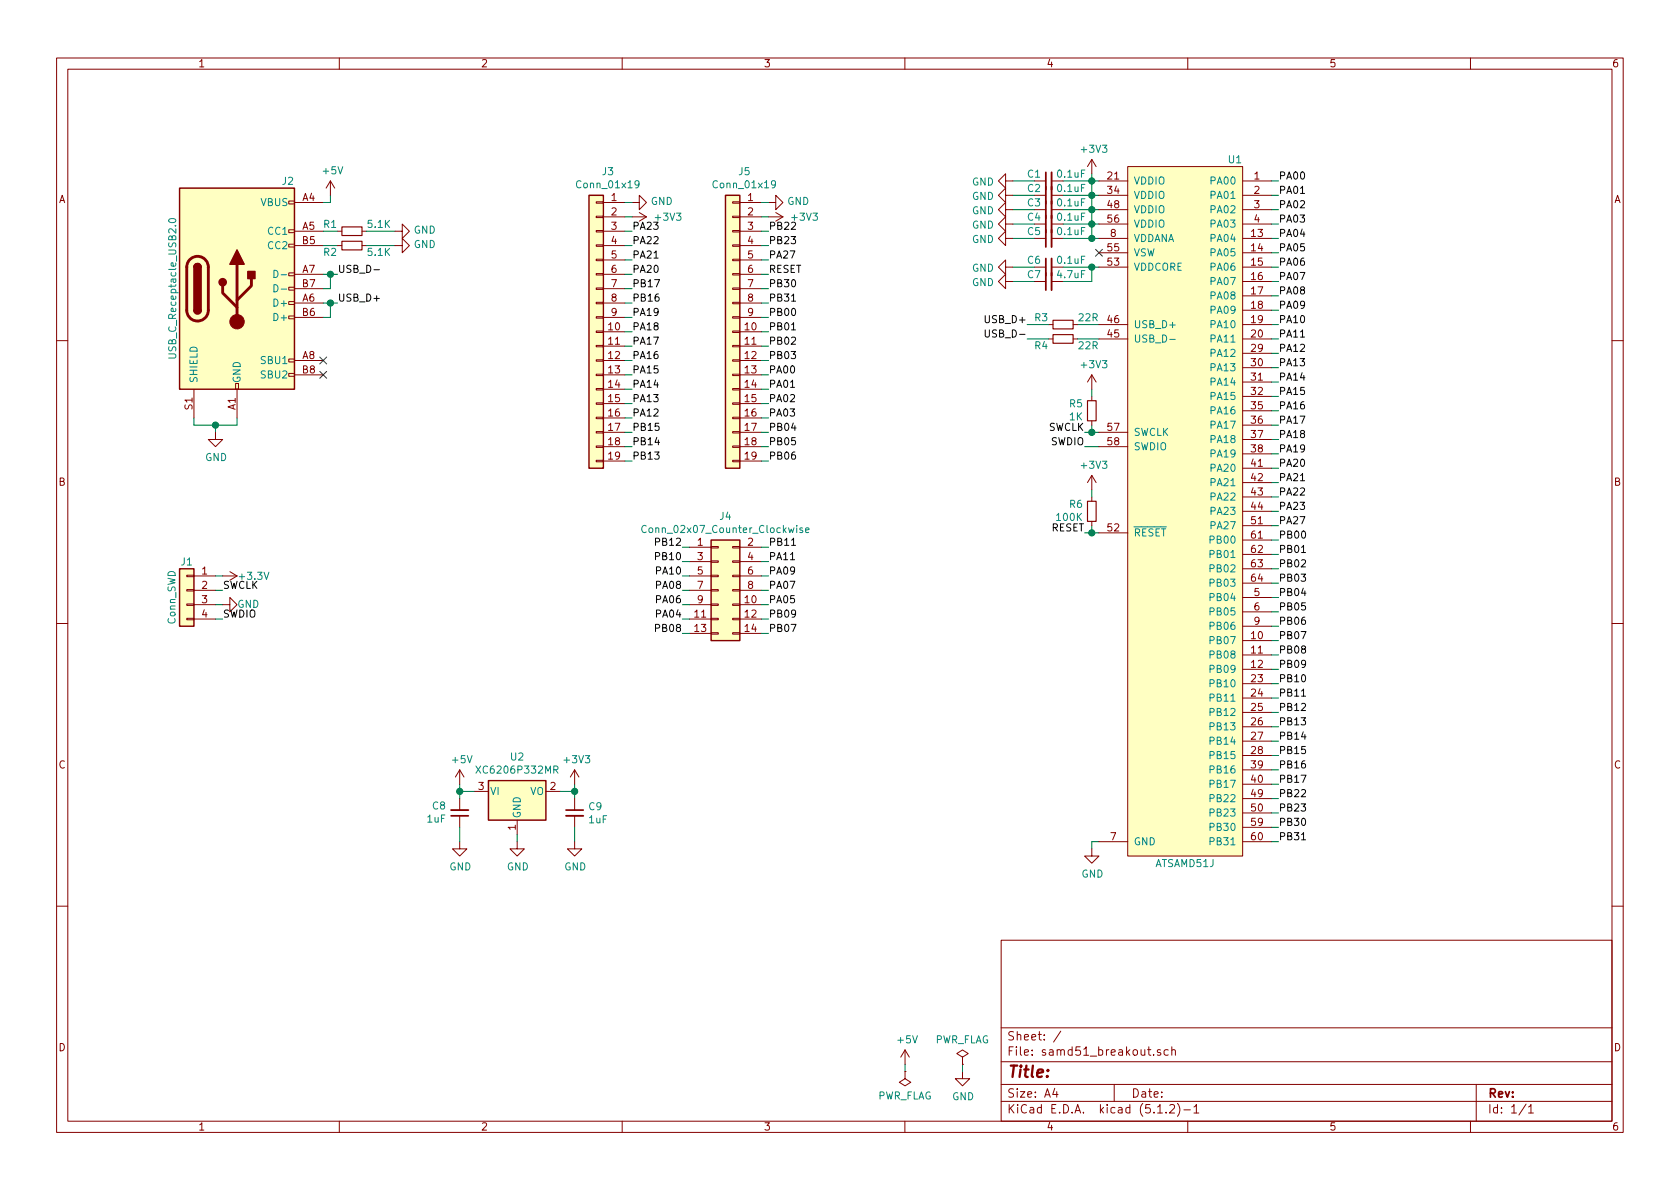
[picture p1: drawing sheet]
EESchema Schematic File Version 4
LIBS:samd51_breakout-cache
EELAYER 29 0
EELAYER END
$Descr A4 11693 8268
encoding utf-8
Sheet 1 1
Title ""
Date ""
Rev ""
Comp ""
Comment1 ""
Comment2 ""
Comment3 ""
Comment4 ""
$EndDescr
Wire Wire Line
	7650 1250 7600 1250
Wire Wire Line
	7650 1350 7600 1350
Wire Wire Line
	7650 1450 7600 1450
Wire Wire Line
	7650 1550 7600 1550
Wire Wire Line
	7650 1650 7600 1650
NoConn ~ 7650 1750
Wire Wire Line
	7650 1850 7600 1850
Wire Wire Line
	7600 1250 7600 1200
Connection ~ 7600 1250
Wire Wire Line
	7600 1250 7400 1250
$Comp
L power:+3V3 #PWR014
U 1 1
P 7600 1200
F 0 "#PWR014" H 7600 1050 50  0001 C CNN
F 1 "+3V3" H 7615 1373 50  0000 C CNN
F 2 "" H 7600 1200 50  0001 C CNN
F 3 "" H 7600 1200 50  0001 C CNN
	1    7600 1200
	1    0    0    -1  
$EndComp
Wire Wire Line
	7600 1250 7600 1350
Connection ~ 7600 1350
Wire Wire Line
	7600 1350 7600 1450
Connection ~ 7600 1450
Wire Wire Line
	7600 1450 7600 1550
Connection ~ 7600 1550
Wire Wire Line
	7600 1550 7600 1650
Connection ~ 7600 1650
Wire Wire Line
	7600 1850 7600 1950
Connection ~ 7600 1850
$Comp
L Device:C_Small C1
U 1 1
P 7300 1250
F 0 "C1" V 7250 1300 50  0000 L CNN
F 1 "0.1uF" V 7250 1200 50  0000 R CNN
F 2 "Capacitor_SMD:C_0603_1608Metric" H 7300 1250 50  0001 C CNN
F 3 "~" H 7300 1250 50  0001 C CNN
	1    7300 1250
	0    -1   1    0   
$EndComp
$Comp
L Device:C_Small C2
U 1 1
P 7300 1350
F 0 "C2" V 7250 1400 50  0000 L CNN
F 1 "0.1uF" V 7250 1300 50  0000 R CNN
F 2 "Capacitor_SMD:C_0603_1608Metric" H 7300 1350 50  0001 C CNN
F 3 "~" H 7300 1350 50  0001 C CNN
	1    7300 1350
	0    -1   1    0   
$EndComp
$Comp
L Device:C_Small C3
U 1 1
P 7300 1450
F 0 "C3" V 7250 1500 50  0000 L CNN
F 1 "0.1uF" V 7250 1400 50  0000 R CNN
F 2 "Capacitor_SMD:C_0603_1608Metric" H 7300 1450 50  0001 C CNN
F 3 "~" H 7300 1450 50  0001 C CNN
	1    7300 1450
	0    -1   1    0   
$EndComp
$Comp
L Device:C_Small C4
U 1 1
P 7300 1550
F 0 "C4" V 7250 1600 50  0000 L CNN
F 1 "0.1uF" V 7250 1500 50  0000 R CNN
F 2 "Capacitor_SMD:C_0603_1608Metric" H 7300 1550 50  0001 C CNN
F 3 "~" H 7300 1550 50  0001 C CNN
	1    7300 1550
	0    -1   1    0   
$EndComp
$Comp
L Device:C_Small C5
U 1 1
P 7300 1650
F 0 "C5" V 7250 1700 50  0000 L CNN
F 1 "0.1uF" V 7250 1600 50  0000 R CNN
F 2 "Capacitor_SMD:C_0603_1608Metric" H 7300 1650 50  0001 C CNN
F 3 "~" H 7300 1650 50  0001 C CNN
	1    7300 1650
	0    -1   1    0   
$EndComp
$Comp
L Device:C_Small C6
U 1 1
P 7300 1850
F 0 "C6" V 7250 1900 50  0000 L CNN
F 1 "0.1uF" V 7250 1800 50  0000 R CNN
F 2 "Capacitor_SMD:C_0603_1608Metric" H 7300 1850 50  0001 C CNN
F 3 "~" H 7300 1850 50  0001 C CNN
	1    7300 1850
	0    -1   1    0   
$EndComp
$Comp
L Device:C_Small C7
U 1 1
P 7300 1950
F 0 "C7" V 7250 2000 50  0000 L CNN
F 1 "4.7uF" V 7250 1900 50  0000 R CNN
F 2 "Capacitor_SMD:C_0603_1608Metric" H 7300 1950 50  0001 C CNN
F 3 "~" H 7300 1950 50  0001 C CNN
	1    7300 1950
	0    -1   1    0   
$EndComp
Wire Wire Line
	7400 1350 7600 1350
Wire Wire Line
	7400 1450 7600 1450
Wire Wire Line
	7400 1550 7600 1550
Wire Wire Line
	7400 1650 7600 1650
Wire Wire Line
	7400 1850 7600 1850
Wire Wire Line
	7200 1250 7050 1250
Wire Wire Line
	7400 1950 7600 1950
Wire Wire Line
	7200 1350 7050 1350
Wire Wire Line
	7200 1450 7050 1450
Wire Wire Line
	7200 1550 7050 1550
Wire Wire Line
	7200 1650 7050 1650
Wire Wire Line
	7200 1850 7050 1850
Wire Wire Line
	7200 1950 7050 1950
$Comp
L power:GND #PWR07
U 1 1
P 7050 1250
F 0 "#PWR07" H 7050 1000 50  0001 C CNN
F 1 "GND" V 7055 1122 50  0000 R CNN
F 2 "" H 7050 1250 50  0001 C CNN
F 3 "" H 7050 1250 50  0001 C CNN
	1    7050 1250
	0    1    1    0   
$EndComp
$Comp
L power:GND #PWR08
U 1 1
P 7050 1350
F 0 "#PWR08" H 7050 1100 50  0001 C CNN
F 1 "GND" V 7055 1222 50  0000 R CNN
F 2 "" H 7050 1350 50  0001 C CNN
F 3 "" H 7050 1350 50  0001 C CNN
	1    7050 1350
	0    1    1    0   
$EndComp
$Comp
L power:GND #PWR09
U 1 1
P 7050 1450
F 0 "#PWR09" H 7050 1200 50  0001 C CNN
F 1 "GND" V 7055 1322 50  0000 R CNN
F 2 "" H 7050 1450 50  0001 C CNN
F 3 "" H 7050 1450 50  0001 C CNN
	1    7050 1450
	0    1    1    0   
$EndComp
$Comp
L power:GND #PWR010
U 1 1
P 7050 1550
F 0 "#PWR010" H 7050 1300 50  0001 C CNN
F 1 "GND" V 7055 1422 50  0000 R CNN
F 2 "" H 7050 1550 50  0001 C CNN
F 3 "" H 7050 1550 50  0001 C CNN
	1    7050 1550
	0    1    1    0   
$EndComp
$Comp
L power:GND #PWR011
U 1 1
P 7050 1650
F 0 "#PWR011" H 7050 1400 50  0001 C CNN
F 1 "GND" V 7055 1522 50  0000 R CNN
F 2 "" H 7050 1650 50  0001 C CNN
F 3 "" H 7050 1650 50  0001 C CNN
	1    7050 1650
	0    1    1    0   
$EndComp
$Comp
L power:GND #PWR012
U 1 1
P 7050 1850
F 0 "#PWR012" H 7050 1600 50  0001 C CNN
F 1 "GND" V 7055 1722 50  0000 R CNN
F 2 "" H 7050 1850 50  0001 C CNN
F 3 "" H 7050 1850 50  0001 C CNN
	1    7050 1850
	0    1    1    0   
$EndComp
$Comp
L power:GND #PWR013
U 1 1
P 7050 1950
F 0 "#PWR013" H 7050 1700 50  0001 C CNN
F 1 "GND" V 7055 1822 50  0000 R CNN
F 2 "" H 7050 1950 50  0001 C CNN
F 3 "" H 7050 1950 50  0001 C CNN
	1    7050 1950
	0    1    1    0   
$EndComp
Wire Wire Line
	7650 3100 7550 3100
Wire Wire Line
	7550 3000 7600 3000
Wire Wire Line
	7550 3700 7600 3700
Wire Wire Line
	7600 3700 7600 3650
Connection ~ 7600 3700
Wire Wire Line
	7600 3700 7650 3700
$Comp
L Device:R_Small R6
U 1 1
P 7600 3550
F 0 "R6" H 7542 3504 50  0000 R CNN
F 1 "100K" H 7542 3595 50  0000 R CNN
F 2 "Resistor_SMD:R_0603_1608Metric" H 7600 3550 50  0001 C CNN
F 3 "~" H 7600 3550 50  0001 C CNN
	1    7600 3550
	1    0    0    1   
$EndComp
Wire Wire Line
	7600 3450 7600 3400
$Comp
L power:+3V3 #PWR016
U 1 1
P 7600 3400
F 0 "#PWR016" H 7600 3250 50  0001 C CNN
F 1 "+3V3" H 7615 3573 50  0000 C CNN
F 2 "" H 7600 3400 50  0001 C CNN
F 3 "" H 7600 3400 50  0001 C CNN
	1    7600 3400
	1    0    0    -1  
$EndComp
Text Label 7550 3700 2    50   ~ 0
RESET
Wire Wire Line
	7600 3000 7600 2950
Connection ~ 7600 3000
Wire Wire Line
	7600 3000 7650 3000
$Comp
L Device:R_Small R5
U 1 1
P 7600 2850
F 0 "R5" H 7542 2804 50  0000 R CNN
F 1 "1K" H 7542 2895 50  0000 R CNN
F 2 "Resistor_SMD:R_0603_1608Metric" H 7600 2850 50  0001 C CNN
F 3 "~" H 7600 2850 50  0001 C CNN
	1    7600 2850
	1    0    0    1   
$EndComp
Wire Wire Line
	7600 2750 7600 2700
$Comp
L power:+3V3 #PWR015
U 1 1
P 7600 2700
F 0 "#PWR015" H 7600 2550 50  0001 C CNN
F 1 "+3V3" H 7615 2873 50  0000 C CNN
F 2 "" H 7600 2700 50  0001 C CNN
F 3 "" H 7600 2700 50  0001 C CNN
	1    7600 2700
	1    0    0    -1  
$EndComp
Text Label 7550 3000 2    50   ~ 0
SWCLK
Text Label 7550 3100 2    50   ~ 0
SWDIO
Wire Wire Line
	8850 1250 8900 1250
Wire Wire Line
	8850 1350 8900 1350
Wire Wire Line
	8850 1450 8900 1450
Wire Wire Line
	8850 1550 8900 1550
Wire Wire Line
	8850 1650 8900 1650
Wire Wire Line
	8850 1750 8900 1750
Wire Wire Line
	8850 1850 8900 1850
Wire Wire Line
	8850 1950 8900 1950
Wire Wire Line
	8850 2050 8900 2050
Wire Wire Line
	8850 2150 8900 2150
Wire Wire Line
	8850 2250 8900 2250
Wire Wire Line
	8850 2350 8900 2350
Wire Wire Line
	8850 2450 8900 2450
Wire Wire Line
	8850 2550 8900 2550
Wire Wire Line
	8850 2650 8900 2650
Wire Wire Line
	8850 2750 8900 2750
Wire Wire Line
	8850 2850 8900 2850
Wire Wire Line
	8850 2950 8900 2950
Wire Wire Line
	8850 3050 8900 3050
Wire Wire Line
	8850 3150 8900 3150
Wire Wire Line
	8850 3250 8900 3250
Wire Wire Line
	8850 3350 8900 3350
Wire Wire Line
	8850 3450 8900 3450
Wire Wire Line
	8850 3550 8900 3550
Wire Wire Line
	8850 3650 8900 3650
Wire Wire Line
	8850 3750 8900 3750
Wire Wire Line
	8850 3850 8900 3850
Wire Wire Line
	8850 3950 8900 3950
Wire Wire Line
	8850 4050 8900 4050
Wire Wire Line
	8850 4150 8900 4150
Wire Wire Line
	8850 4250 8900 4250
Wire Wire Line
	8850 4350 8900 4350
Wire Wire Line
	8850 4450 8900 4450
Wire Wire Line
	8850 4550 8900 4550
Wire Wire Line
	8850 4650 8900 4650
Wire Wire Line
	8850 4750 8900 4750
Wire Wire Line
	8850 4850 8900 4850
Wire Wire Line
	8850 4950 8900 4950
Wire Wire Line
	8850 5050 8900 5050
Wire Wire Line
	8850 5150 8900 5150
Wire Wire Line
	8850 5250 8900 5250
Wire Wire Line
	8850 5350 8900 5350
Wire Wire Line
	8850 5450 8900 5450
Wire Wire Line
	8850 5550 8900 5550
Wire Wire Line
	8850 5650 8900 5650
Wire Wire Line
	8850 5750 8900 5750
Wire Wire Line
	8850 5850 8900 5850
Text Label 8900 1250 0    50   ~ 0
PA00
Text Label 8900 1350 0    50   ~ 0
PA01
Text Label 8900 1450 0    50   ~ 0
PA02
Text Label 8900 1550 0    50   ~ 0
PA03
Text Label 8900 1650 0    50   ~ 0
PA04
Text Label 8900 1750 0    50   ~ 0
PA05
Text Label 8900 1850 0    50   ~ 0
PA06
Text Label 8900 1950 0    50   ~ 0
PA07
Text Label 8900 2050 0    50   ~ 0
PA08
Text Label 8900 2150 0    50   ~ 0
PA09
Text Label 8900 2250 0    50   ~ 0
PA10
Text Label 8900 2350 0    50   ~ 0
PA11
Text Label 8900 2450 0    50   ~ 0
PA12
Text Label 8900 2550 0    50   ~ 0
PA13
Text Label 8900 2650 0    50   ~ 0
PA14
Text Label 8900 2750 0    50   ~ 0
PA15
Text Label 8900 2850 0    50   ~ 0
PA16
Text Label 8900 2950 0    50   ~ 0
PA17
Text Label 8900 3050 0    50   ~ 0
PA18
Text Label 8900 3150 0    50   ~ 0
PA19
Text Label 8900 3250 0    50   ~ 0
PA20
Text Label 8900 3350 0    50   ~ 0
PA21
Text Label 8900 3450 0    50   ~ 0
PA22
Text Label 8900 3550 0    50   ~ 0
PA23
Text Label 8900 3650 0    50   ~ 0
PA27
Text Label 8900 3750 0    50   ~ 0
PB00
Text Label 8900 3850 0    50   ~ 0
PB01
Text Label 8900 3950 0    50   ~ 0
PB02
Text Label 8900 4050 0    50   ~ 0
PB03
Text Label 8900 4150 0    50   ~ 0
PB04
Text Label 8900 4250 0    50   ~ 0
PB05
Text Label 8900 4350 0    50   ~ 0
PB06
Text Label 8900 4450 0    50   ~ 0
PB07
Text Label 8900 4550 0    50   ~ 0
PB08
Text Label 8900 4650 0    50   ~ 0
PB09
Text Label 8900 4750 0    50   ~ 0
PB10
Text Label 8900 4850 0    50   ~ 0
PB11
Text Label 8900 4950 0    50   ~ 0
PB12
Text Label 8900 5050 0    50   ~ 0
PB13
Text Label 8900 5150 0    50   ~ 0
PB14
Text Label 8900 5250 0    50   ~ 0
PB15
Text Label 8900 5350 0    50   ~ 0
PB16
Text Label 8900 5450 0    50   ~ 0
PB17
Text Label 8900 5550 0    50   ~ 0
PB22
Text Label 8900 5650 0    50   ~ 0
PB23
Text Label 8900 5750 0    50   ~ 0
PB30
Text Label 8900 5850 0    50   ~ 0
PB31
Wire Wire Line
	7650 5850 7600 5850
Wire Wire Line
	7600 5850 7600 5900
$Comp
L power:GND #PWR017
U 1 1
P 7600 5900
F 0 "#PWR017" H 7600 5650 50  0001 C CNN
F 1 "GND" H 7605 5727 50  0000 C CNN
F 2 "" H 7600 5900 50  0001 C CNN
F 3 "" H 7600 5900 50  0001 C CNN
	1    7600 5900
	1    0    0    -1  
$EndComp
Wire Wire Line
	7650 2250 7500 2250
$Comp
L samd51_breakout-rescue:USB_C_Receptacle_USB2.0-Connector J2
U 1 1
P 1650 2000
F 0 "J2" H 2050 2750 50  0000 R CNN
F 1 "USB_C_Receptacle_USB2.0" V 1200 2000 50  0000 C CNN
F 2 "Connector_USB_Extra:USB_C_Receptacle_GT-USB-7010" H 1800 2000 50  0001 C CNN
F 3 "https://www.usb.org/sites/default/files/documents/usb_type-c.zip" H 1800 2000 50  0001 C CNN
	1    1650 2000
	1    0    0    -1  
$EndComp
Wire Wire Line
	1350 2900 1350 2950
Wire Wire Line
	1650 2900 1650 2950
Wire Wire Line
	2300 1400 2300 1350
Wire Wire Line
	2250 2000 2300 2000
Wire Wire Line
	2300 2000 2300 1900
Wire Wire Line
	2300 1900 2350 1900
Wire Wire Line
	2250 1900 2300 1900
Connection ~ 2300 1900
Wire Wire Line
	2250 2200 2300 2200
Wire Wire Line
	2300 2200 2300 2100
Wire Wire Line
	2300 2100 2350 2100
Wire Wire Line
	2250 2100 2300 2100
Connection ~ 2300 2100
Wire Wire Line
	2250 1400 2300 1400
Wire Wire Line
	1350 2950 1500 2950
Wire Wire Line
	1500 2950 1500 3000
Connection ~ 1500 2950
Wire Wire Line
	1500 2950 1650 2950
$Comp
L power:GND #PWR01
U 1 1
P 1500 3000
F 0 "#PWR01" H 1500 2750 50  0001 C CNN
F 1 "GND" H 1505 2827 50  0000 C CNN
F 2 "" H 1500 3000 50  0001 C CNN
F 3 "" H 1500 3000 50  0001 C CNN
	1    1500 3000
	1    0    0    -1  
$EndComp
$Comp
L power:+5V #PWR04
U 1 1
P 2300 1350
F 0 "#PWR04" H 2300 1200 50  0001 C CNN
F 1 "+5V" H 2315 1523 50  0000 C CNN
F 2 "" H 2300 1350 50  0001 C CNN
F 3 "" H 2300 1350 50  0001 C CNN
	1    2300 1350
	1    0    0    -1  
$EndComp
$Comp
L Device:R_Small R3
U 1 1
P 7400 2250
F 0 "R3" V 7350 2350 50  0000 L CNN
F 1 "22R" V 7350 2150 50  0000 R CNN
F 2 "Resistor_SMD:R_0603_1608Metric" H 7400 2250 50  0001 C CNN
F 3 "~" H 7400 2250 50  0001 C CNN
	1    7400 2250
	0    -1   1    0   
$EndComp
$Comp
L Device:R_Small R4
U 1 1
P 7400 2350
F 0 "R4" V 7350 2450 50  0000 L CNN
F 1 "22R" V 7350 2250 50  0000 R CNN
F 2 "Resistor_SMD:R_0603_1608Metric" H 7400 2350 50  0001 C CNN
F 3 "~" H 7400 2350 50  0001 C CNN
	1    7400 2350
	0    -1   -1   0   
$EndComp
Wire Wire Line
	7500 2350 7650 2350
Wire Wire Line
	7300 2250 7150 2250
Wire Wire Line
	7300 2350 7150 2350
Text Label 7150 2250 2    50   ~ 0
USB_D+
Text Label 7150 2350 2    50   ~ 0
USB_D-
Text Label 2350 2100 0    50   ~ 0
USB_D+
Text Label 2350 1900 0    50   ~ 0
USB_D-
$Comp
L MCU_Microchip_SAMD:ATSAMD51J U1
U 1 1
P 8250 3450
F 0 "U1" H 8650 5800 50  0000 R CNN
F 1 "ATSAMD51J" H 8250 900 50  0000 C CNN
F 2 "Package_DFN_QFN:QFN-64-1EP_9x9mm_P0.5mm_EP4.7x4.7mm" H 3650 5450 50  0001 C CNN
F 3 "" H 3650 5450 50  0001 C CNN
	1    8250 3450
	1    0    0    -1  
$EndComp
NoConn ~ 2250 2600
NoConn ~ 2250 2500
$Comp
L Device:R_Small R1
U 1 1
P 2450 1600
F 0 "R1" V 2400 1700 50  0000 L CNN
F 1 "5.1K" V 2400 1500 50  0000 R CNN
F 2 "Resistor_SMD:R_0603_1608Metric" H 2450 1600 50  0001 C CNN
F 3 "~" H 2450 1600 50  0001 C CNN
	1    2450 1600
	0    -1   1    0   
$EndComp
Wire Wire Line
	2250 1600 2350 1600
Wire Wire Line
	2250 1700 2350 1700
$Comp
L Device:R_Small R2
U 1 1
P 2450 1700
F 0 "R2" V 2400 1800 50  0000 L CNN
F 1 "5.1K" V 2400 1600 50  0000 R CNN
F 2 "Resistor_SMD:R_0603_1608Metric" H 2450 1700 50  0001 C CNN
F 3 "~" H 2450 1700 50  0001 C CNN
	1    2450 1700
	0    -1   -1   0   
$EndComp
Wire Wire Line
	2550 1600 2750 1600
Wire Wire Line
	2550 1700 2750 1700
$Comp
L power:GND #PWR05
U 1 1
P 2750 1600
F 0 "#PWR05" H 2750 1350 50  0001 C CNN
F 1 "GND" V 2755 1472 50  0000 R CNN
F 2 "" H 2750 1600 50  0001 C CNN
F 3 "" H 2750 1600 50  0001 C CNN
	1    2750 1600
	0    -1   -1   0   
$EndComp
$Comp
L power:GND #PWR06
U 1 1
P 2750 1700
F 0 "#PWR06" H 2750 1450 50  0001 C CNN
F 1 "GND" V 2755 1572 50  0000 R CNN
F 2 "" H 2750 1700 50  0001 C CNN
F 3 "" H 2750 1700 50  0001 C CNN
	1    2750 1700
	0    -1   -1   0   
$EndComp
$Comp
L Connector_Generic:Conn_01x04 J1
U 1 1
P 1300 4100
F 0 "J1" H 1300 4300 50  0000 C CNN
F 1 "Conn_SWD" V 1400 4050 50  0000 C CNN
F 2 "Connector_JST:JST_SH_BM04B-SRSS-TB_1x04-1MP_P1.00mm_Vertical" H 1300 4100 50  0001 C CNN
F 3 "~" H 1300 4100 50  0001 C CNN
	1    1300 4100
	-1   0    0    -1  
$EndComp
Wire Wire Line
	1500 4000 1550 4000
Wire Wire Line
	1500 4100 1550 4100
Wire Wire Line
	1500 4200 1550 4200
Wire Wire Line
	1500 4300 1550 4300
$Comp
L power:+3.3V #PWR02
U 1 1
P 1550 4000
F 0 "#PWR02" H 1550 3850 50  0001 C CNN
F 1 "+3.3V" V 1550 4100 50  0000 L CNN
F 2 "" H 1550 4000 50  0001 C CNN
F 3 "" H 1550 4000 50  0001 C CNN
	1    1550 4000
	0    1    1    0   
$EndComp
$Comp
L power:GND #PWR03
U 1 1
P 1550 4200
F 0 "#PWR03" H 1550 3950 50  0001 C CNN
F 1 "GND" V 1550 4100 50  0000 R CNN
F 2 "" H 1550 4200 50  0001 C CNN
F 3 "" H 1550 4200 50  0001 C CNN
	1    1550 4200
	0    -1   -1   0   
$EndComp
Text Label 1550 4100 0    50   ~ 0
SWCLK
Text Label 1550 4300 0    50   ~ 0
SWDIO
Text Label 5350 2600 0    50   ~ 0
PA00
Text Label 5350 2700 0    50   ~ 0
PA01
Text Label 5350 2800 0    50   ~ 0
PA02
Text Label 5350 2900 0    50   ~ 0
PA03
Text Label 4750 4300 2    50   ~ 0
PA04
Text Label 5350 4200 0    50   ~ 0
PA05
Text Label 4750 4200 2    50   ~ 0
PA06
Text Label 5350 4100 0    50   ~ 0
PA07
Text Label 4750 4100 2    50   ~ 0
PA08
Text Label 5350 4000 0    50   ~ 0
PA09
Text Label 4750 4000 2    50   ~ 0
PA10
Text Label 5350 3900 0    50   ~ 0
PA11
Text Label 4400 2900 0    50   ~ 0
PA12
Text Label 4400 2800 0    50   ~ 0
PA13
Text Label 4400 2700 0    50   ~ 0
PA14
Text Label 4400 2600 0    50   ~ 0
PA15
Text Label 4400 2500 0    50   ~ 0
PA16
Text Label 4400 2400 0    50   ~ 0
PA17
Text Label 4400 2300 0    50   ~ 0
PA18
Text Label 4400 2200 0    50   ~ 0
PA19
Text Label 4400 1900 0    50   ~ 0
PA20
Text Label 4400 1800 0    50   ~ 0
PA21
Text Label 4400 1700 0    50   ~ 0
PA22
Text Label 4400 1600 0    50   ~ 0
PA23
Text Label 5350 1800 0    50   ~ 0
PA27
Text Label 5350 2200 0    50   ~ 0
PB00
Text Label 5350 2300 0    50   ~ 0
PB01
Text Label 5350 2400 0    50   ~ 0
PB02
Text Label 5350 2500 0    50   ~ 0
PB03
Text Label 5350 3000 0    50   ~ 0
PB04
Text Label 5350 3100 0    50   ~ 0
PB05
Text Label 5350 3200 0    50   ~ 0
PB06
Text Label 5350 4400 0    50   ~ 0
PB07
Text Label 4750 4400 2    50   ~ 0
PB08
Text Label 5350 4300 0    50   ~ 0
PB09
Text Label 4750 3900 2    50   ~ 0
PB10
Text Label 5350 3800 0    50   ~ 0
PB11
Text Label 4750 3800 2    50   ~ 0
PB12
Text Label 4400 3200 0    50   ~ 0
PB13
Text Label 4400 3100 0    50   ~ 0
PB14
Text Label 4400 3000 0    50   ~ 0
PB15
Text Label 4400 2100 0    50   ~ 0
PB16
Text Label 4400 2000 0    50   ~ 0
PB17
Text Label 5350 1600 0    50   ~ 0
PB22
Text Label 5350 1700 0    50   ~ 0
PB23
Text Label 5350 2000 0    50   ~ 0
PB30
Text Label 5350 2100 0    50   ~ 0
PB31
Text Label 5350 1900 0    50   ~ 0
RESET
$Comp
L power:GND #PWR019
U 1 1
P 4400 1400
F 0 "#PWR019" H 4400 1150 50  0001 C CNN
F 1 "GND" V 4405 1272 50  0000 R CNN
F 2 "" H 4400 1400 50  0001 C CNN
F 3 "" H 4400 1400 50  0001 C CNN
	1    4400 1400
	0    -1   -1   0   
$EndComp
$Comp
L power:GND #PWR021
U 1 1
P 5350 1400
F 0 "#PWR021" H 5350 1150 50  0001 C CNN
F 1 "GND" V 5355 1272 50  0000 R CNN
F 2 "" H 5350 1400 50  0001 C CNN
F 3 "" H 5350 1400 50  0001 C CNN
	1    5350 1400
	0    -1   -1   0   
$EndComp
$Comp
L power:+3V3 #PWR020
U 1 1
P 5350 1500
F 0 "#PWR020" H 5350 1350 50  0001 C CNN
F 1 "+3V3" V 5350 1750 50  0000 C CNN
F 2 "" H 5350 1500 50  0001 C CNN
F 3 "" H 5350 1500 50  0001 C CNN
	1    5350 1500
	0    1    1    0   
$EndComp
$Comp
L power:+3V3 #PWR018
U 1 1
P 4400 1500
F 0 "#PWR018" H 4400 1350 50  0001 C CNN
F 1 "+3V3" V 4400 1750 50  0000 C CNN
F 2 "" H 4400 1500 50  0001 C CNN
F 3 "" H 4400 1500 50  0001 C CNN
	1    4400 1500
	0    1    1    0   
$EndComp
$Comp
L Connector_Generic:Conn_01x19 J3
U 1 1
P 4150 2300
F 0 "J3" H 4068 3417 50  0000 C CNN
F 1 "Conn_01x19" H 4068 3326 50  0000 C CNN
F 2 "Connector_PinHeader_2.54mm:PinHeader_1x19_P2.54mm_Vertical" H 4150 2300 50  0001 C CNN
F 3 "~" H 4150 2300 50  0001 C CNN
	1    4150 2300
	-1   0    0    -1  
$EndComp
$Comp
L Connector_Generic:Conn_01x19 J5
U 1 1
P 5100 2300
F 0 "J5" H 5018 3417 50  0000 C CNN
F 1 "Conn_01x19" H 5018 3326 50  0000 C CNN
F 2 "Connector_PinHeader_2.54mm:PinHeader_1x19_P2.54mm_Vertical" H 5100 2300 50  0001 C CNN
F 3 "~" H 5100 2300 50  0001 C CNN
	1    5100 2300
	-1   0    0    -1  
$EndComp
$Comp
L Connector_Generic:Conn_02x07_Odd_Even J4
U 1 1
P 5000 4100
F 0 "J4" H 5050 4617 50  0000 C CNN
F 1 "Conn_02x07_Counter_Clockwise" H 5050 4526 50  0000 C CNN
F 2 "Connector_PinHeader_2.54mm:PinHeader_2x07_P2.54mm_Vertical" H 5000 4100 50  0001 C CNN
F 3 "~" H 5000 4100 50  0001 C CNN
	1    5000 4100
	1    0    0    -1  
$EndComp
Wire Wire Line
	5300 3800 5350 3800
Wire Wire Line
	5300 3900 5350 3900
Wire Wire Line
	5300 4000 5350 4000
Wire Wire Line
	5300 4100 5350 4100
Wire Wire Line
	5300 4200 5350 4200
Wire Wire Line
	5300 4300 5350 4300
Wire Wire Line
	5300 4400 5350 4400
Wire Wire Line
	4800 3800 4750 3800
Wire Wire Line
	4800 3900 4750 3900
Wire Wire Line
	4800 4000 4750 4000
Wire Wire Line
	4800 4100 4750 4100
Wire Wire Line
	4800 4200 4750 4200
Wire Wire Line
	4800 4300 4750 4300
Wire Wire Line
	4800 4400 4750 4400
$Comp
L Regulator_Linear:AP2127N3-1.5 U2
U 1 1
P 3600 5500
F 0 "U2" H 3600 5742 50  0000 C CNN
F 1 "XC6206P332MR" H 3600 5651 50  0000 C CNN
F 2 "Package_TO_SOT_SMD:TSOT-23" H 3600 5725 50  0001 C CIN
F 3 "https://www.diodes.com/assets/Datasheets/AP2127.pdf" H 3600 5500 50  0001 C CNN
	1    3600 5500
	1    0    0    -1  
$EndComp
Wire Wire Line
	3900 5500 4000 5500
Wire Wire Line
	4000 5500 4000 5450
Wire Wire Line
	3300 5500 3200 5500
Wire Wire Line
	3200 5500 3200 5450
Wire Wire Line
	3200 5500 3200 5550
Connection ~ 3200 5500
Wire Wire Line
	3600 5800 3600 5850
Wire Wire Line
	4000 5500 4000 5550
Connection ~ 4000 5500
$Comp
L power:+5V #PWR022
U 1 1
P 3200 5450
F 0 "#PWR022" H 3200 5300 50  0001 C CNN
F 1 "+5V" H 3215 5623 50  0000 C CNN
F 2 "" H 3200 5450 50  0001 C CNN
F 3 "" H 3200 5450 50  0001 C CNN
	1    3200 5450
	1    0    0    -1  
$EndComp
$Comp
L power:+3V3 #PWR025
U 1 1
P 4000 5450
F 0 "#PWR025" H 4000 5300 50  0001 C CNN
F 1 "+3V3" H 4015 5623 50  0000 C CNN
F 2 "" H 4000 5450 50  0001 C CNN
F 3 "" H 4000 5450 50  0001 C CNN
	1    4000 5450
	1    0    0    -1  
$EndComp
$Comp
L power:GND #PWR024
U 1 1
P 3600 5850
F 0 "#PWR024" H 3600 5600 50  0001 C CNN
F 1 "GND" H 3605 5677 50  0000 C CNN
F 2 "" H 3600 5850 50  0001 C CNN
F 3 "" H 3600 5850 50  0001 C CNN
	1    3600 5850
	1    0    0    -1  
$EndComp
$Comp
L Device:C_Small C8
U 1 1
P 3200 5650
F 0 "C8" H 3108 5604 50  0000 R CNN
F 1 "1uF" H 3108 5695 50  0000 R CNN
F 2 "Capacitor_SMD:C_0603_1608Metric" H 3200 5650 50  0001 C CNN
F 3 "~" H 3200 5650 50  0001 C CNN
	1    3200 5650
	1    0    0    1   
$EndComp
$Comp
L Device:C_Small C9
U 1 1
P 4000 5650
F 0 "C9" H 4092 5696 50  0000 L CNN
F 1 "1uF" H 4092 5605 50  0000 L CNN
F 2 "Capacitor_SMD:C_0603_1608Metric" H 4000 5650 50  0001 C CNN
F 3 "~" H 4000 5650 50  0001 C CNN
	1    4000 5650
	1    0    0    -1  
$EndComp
$Comp
L power:GND #PWR023
U 1 1
P 3200 5850
F 0 "#PWR023" H 3200 5600 50  0001 C CNN
F 1 "GND" H 3205 5677 50  0000 C CNN
F 2 "" H 3200 5850 50  0001 C CNN
F 3 "" H 3200 5850 50  0001 C CNN
	1    3200 5850
	1    0    0    -1  
$EndComp
Wire Wire Line
	3200 5850 3200 5750
Wire Wire Line
	4000 5750 4000 5850
$Comp
L power:GND #PWR026
U 1 1
P 4000 5850
F 0 "#PWR026" H 4000 5600 50  0001 C CNN
F 1 "GND" H 4005 5677 50  0000 C CNN
F 2 "" H 4000 5850 50  0001 C CNN
F 3 "" H 4000 5850 50  0001 C CNN
	1    4000 5850
	1    0    0    -1  
$EndComp
$Comp
L power:+5V #PWR0101
U 1 1
P 6300 7400
F 0 "#PWR0101" H 6300 7250 50  0001 C CNN
F 1 "+5V" H 6315 7573 50  0000 C CNN
F 2 "" H 6300 7400 50  0001 C CNN
F 3 "" H 6300 7400 50  0001 C CNN
	1    6300 7400
	1    0    0    -1  
$EndComp
Wire Wire Line
	6300 7400 6300 7450
$Comp
L power:PWR_FLAG #FLG0101
U 1 1
P 6300 7450
F 0 "#FLG0101" H 6300 7525 50  0001 C CNN
F 1 "PWR_FLAG" H 6300 7623 50  0000 C CNN
F 2 "" H 6300 7450 50  0001 C CNN
F 3 "~" H 6300 7450 50  0001 C CNN
	1    6300 7450
	1    0    0    1   
$EndComp
$Comp
L power:GND #PWR0102
U 1 1
P 6700 7450
F 0 "#PWR0102" H 6700 7200 50  0001 C CNN
F 1 "GND" H 6705 7277 50  0000 C CNN
F 2 "" H 6700 7450 50  0001 C CNN
F 3 "" H 6700 7450 50  0001 C CNN
	1    6700 7450
	1    0    0    -1  
$EndComp
Wire Wire Line
	6700 7450 6700 7400
$Comp
L power:PWR_FLAG #FLG0102
U 1 1
P 6700 7400
F 0 "#FLG0102" H 6700 7475 50  0001 C CNN
F 1 "PWR_FLAG" H 6700 7573 50  0000 C CNN
F 2 "" H 6700 7400 50  0001 C CNN
F 3 "~" H 6700 7400 50  0001 C CNN
	1    6700 7400
	-1   0    0    -1  
$EndComp
Wire Wire Line
	4350 1400 4400 1400
Wire Wire Line
	4350 1500 4400 1500
Wire Wire Line
	4350 1600 4400 1600
Wire Wire Line
	4350 1700 4400 1700
Wire Wire Line
	4350 1800 4400 1800
Wire Wire Line
	4350 1900 4400 1900
Wire Wire Line
	4350 2000 4400 2000
Wire Wire Line
	4350 2100 4400 2100
Wire Wire Line
	4350 2200 4400 2200
Wire Wire Line
	4350 2300 4400 2300
Wire Wire Line
	4350 2400 4400 2400
Wire Wire Line
	4350 2500 4400 2500
Wire Wire Line
	4350 2600 4400 2600
Wire Wire Line
	4350 2700 4400 2700
Wire Wire Line
	4350 2800 4400 2800
Wire Wire Line
	4350 2900 4400 2900
Wire Wire Line
	4350 3000 4400 3000
Wire Wire Line
	4350 3100 4400 3100
Wire Wire Line
	4350 3200 4400 3200
Wire Wire Line
	5300 1400 5350 1400
Wire Wire Line
	5300 1500 5350 1500
Wire Wire Line
	5300 1600 5350 1600
Wire Wire Line
	5300 1700 5350 1700
Wire Wire Line
	5300 1800 5350 1800
Wire Wire Line
	5300 1900 5350 1900
Wire Wire Line
	5300 2000 5350 2000
Wire Wire Line
	5300 2100 5350 2100
Wire Wire Line
	5300 2200 5350 2200
Wire Wire Line
	5300 2300 5350 2300
Wire Wire Line
	5300 2400 5350 2400
Wire Wire Line
	5300 2500 5350 2500
Wire Wire Line
	5300 2600 5350 2600
Wire Wire Line
	5300 2700 5350 2700
Wire Wire Line
	5300 2800 5350 2800
Wire Wire Line
	5300 2900 5350 2900
Wire Wire Line
	5300 3000 5350 3000
Wire Wire Line
	5300 3100 5350 3100
Wire Wire Line
	5300 3200 5350 3200
$EndSCHEMATC
